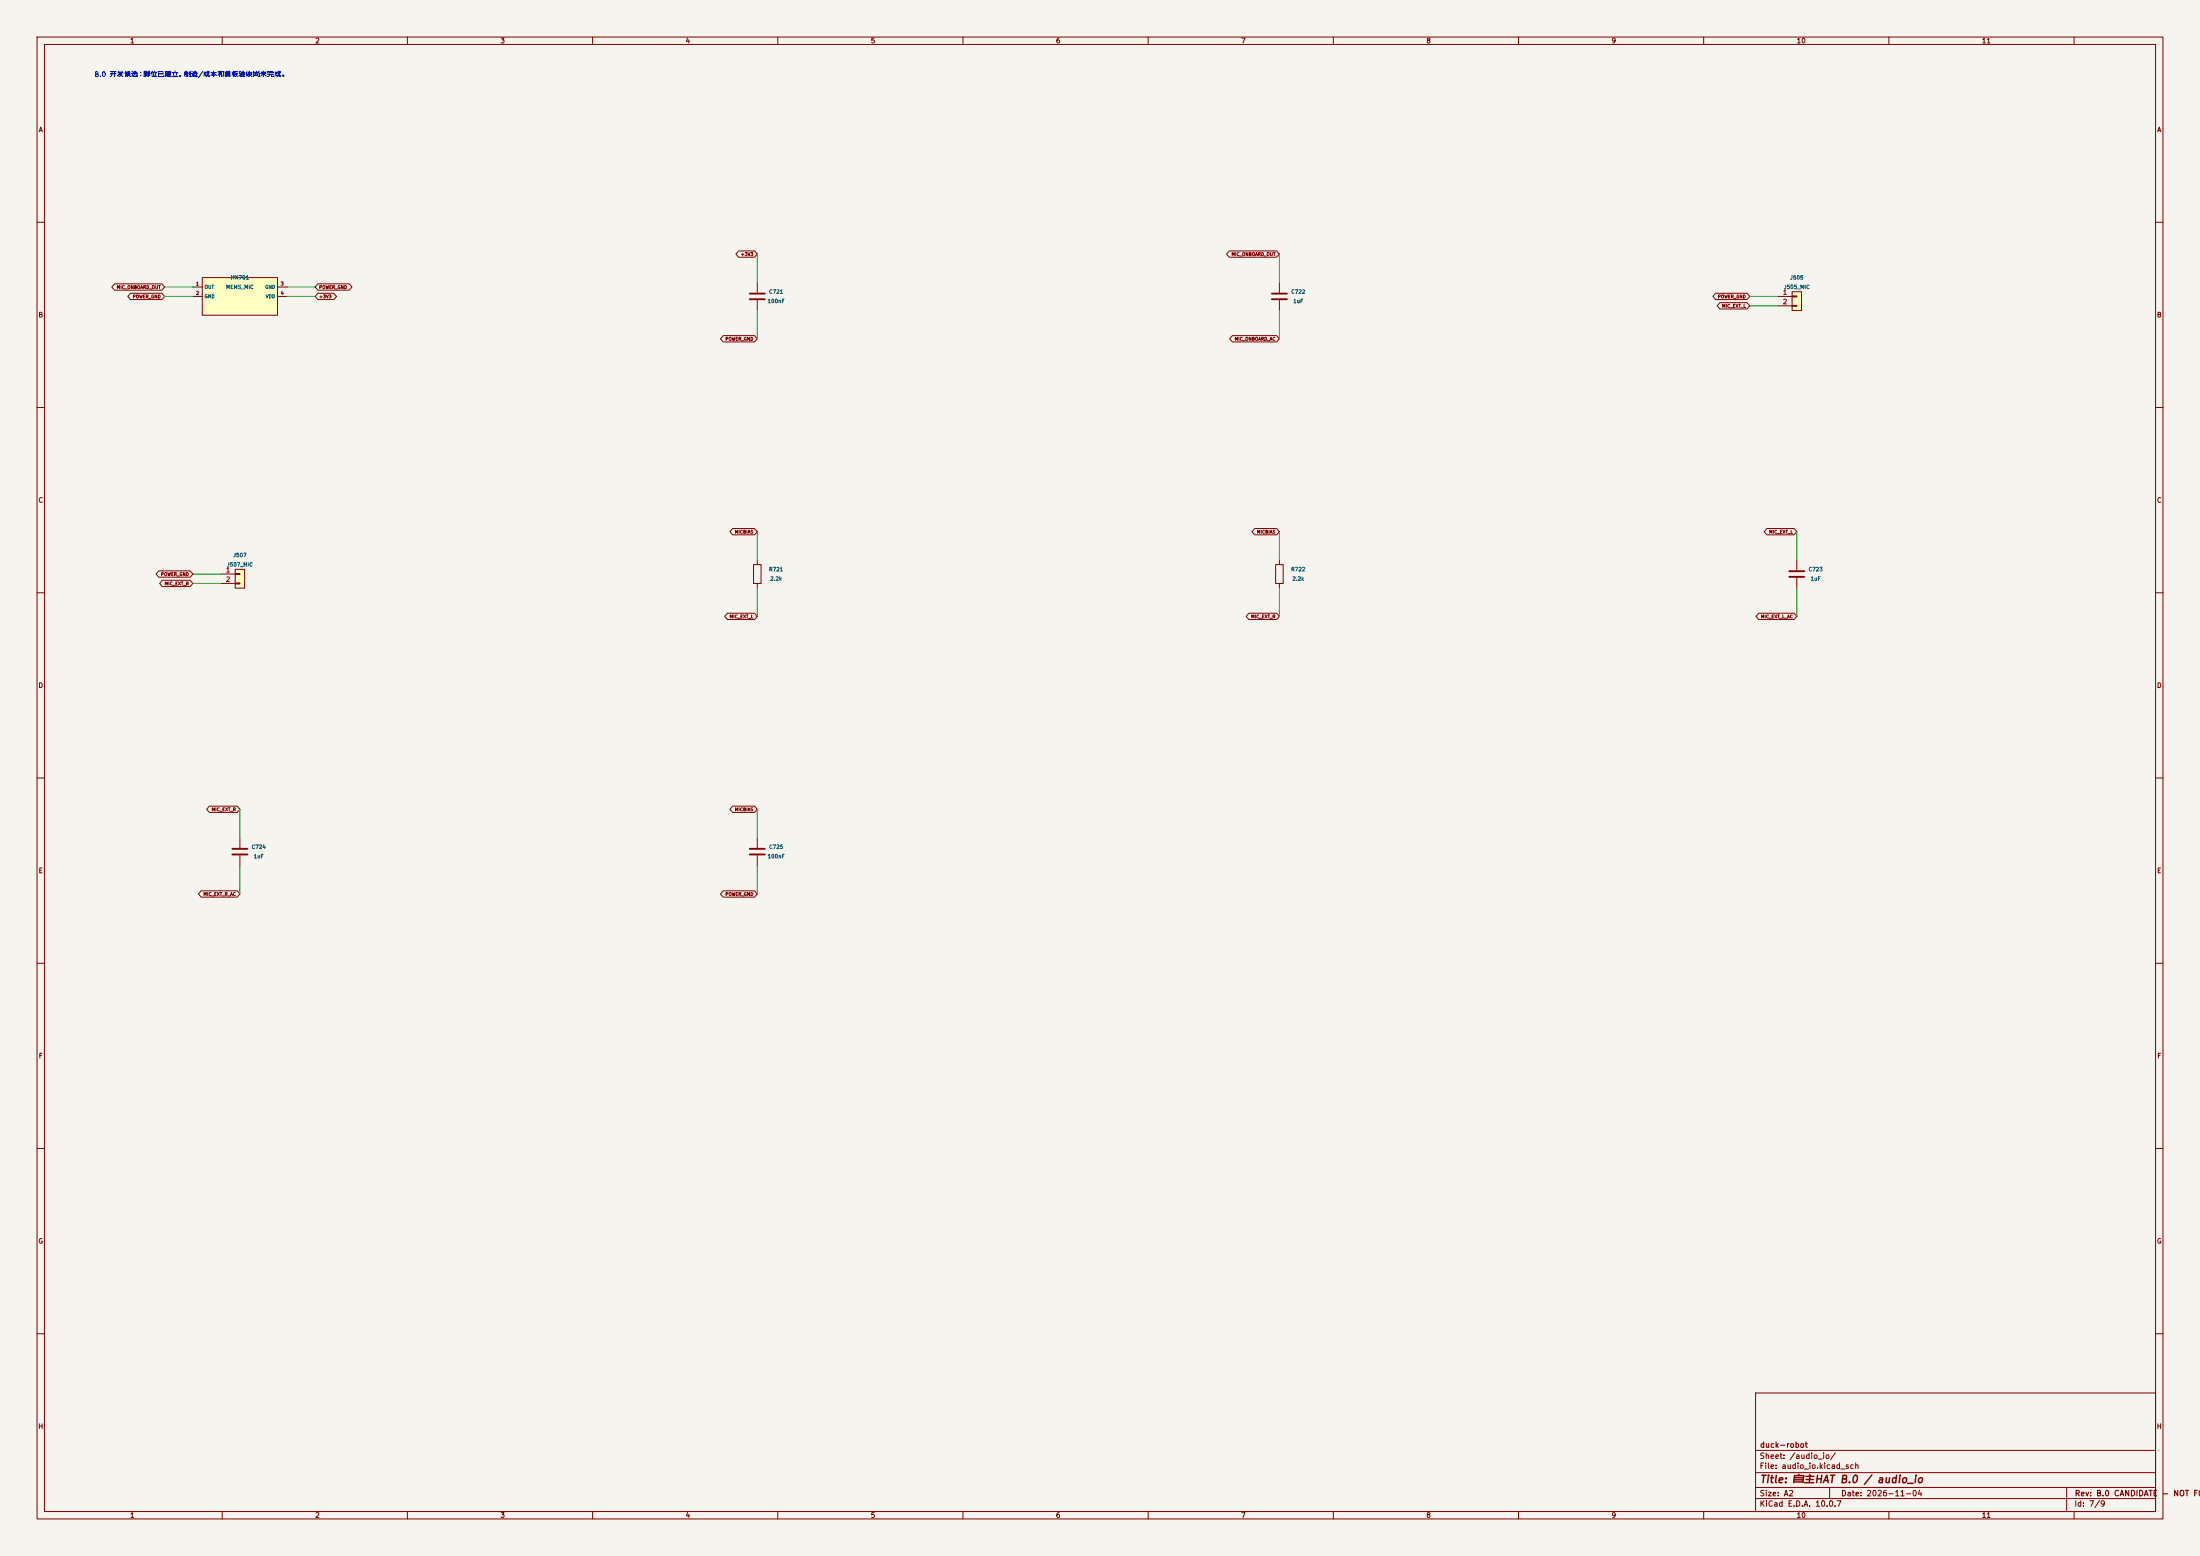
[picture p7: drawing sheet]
(kicad_sch 
 (version 20250114) 
 (generator "eeschema") 
 (paper "A2") 
 (title_block 
  (title "自主HAT B.0 / audio_io") 
  (date "2026-11-04") 
  (rev "B.0 CANDIDATE - NOT FOR FAB") 
  (company "duck-robot")) 
 (lib_symbols 
  (symbol "duck:LMA2718_B" 
   (pin_names 
    (offset 0.508))  (in_bom yes)  (on_board yes) 
   (property "Reference" "MK"  (at 0 7.62 0)  (effects  (font  (size 1.0 1.0)))) 
   (property "Value" "LMA2718_B"  (at 0 -7.62 0)  (effects  (font  (size 1.0 1.0)))) 
   (symbol "LMA2718_B_0_1" 
    (rectangle  (start -10.16 5.08)  (end 10.16 -5.08)  (stroke  (width 0.254)  (type default))  (fill  (type background)))) 
   (symbol "LMA2718_B_1_1" 
    (pin output line  (at -12.7 2.54 0)  (length 2.54)  (name "OUT"  (effects  (font  (size 0.9 0.9))))  (number "1"  (effects  (font  (size 0.9 0.9))))) 
    (pin power_in line  (at -12.7 0.0 0)  (length 2.54)  (name "GND"  (effects  (font  (size 0.9 0.9))))  (number "2"  (effects  (font  (size 0.9 0.9))))) 
    (pin power_in line  (at 12.7 2.54 180)  (length 2.54)  (name "GND"  (effects  (font  (size 0.9 0.9))))  (number "3"  (effects  (font  (size 0.9 0.9))))) 
    (pin power_in line  (at 12.7 0.0 180)  (length 2.54)  (name "VDD"  (effects  (font  (size 0.9 0.9))))  (number "4"  (effects  (font  (size 0.9 0.9))))))) 
  (symbol "Device:C" 
   (pin_numbers  (hide yes)) 
   (pin_names 
    (offset 0.254))  (exclude_from_sim no)  (in_bom yes)  (on_board yes) 
   (in_pos_files yes) 
   (duplicate_pin_numbers_are_jumpers no) 
   (property "Reference" "C"  (at 0.635 2.54 0)  (show_name no)  (do_not_autoplace no)  (effects  (font  (size 1.27 1.27))  (justify left))) 
   (property "Value" "C"  (at 0.635 -2.54 0)  (show_name no)  (do_not_autoplace no)  (effects  (font  (size 1.27 1.27))  (justify left))) 
   (property "Footprint" ""  (at 0.9652 -3.81 0)  (show_name no)  (do_not_autoplace no)  (hide yes)  (effects  (font  (size 1.27 1.27)))) 
   (property "Datasheet" ""  (at 0 0 0)  (show_name no)  (do_not_autoplace no)  (hide yes)  (effects  (font  (size 1.27 1.27)))) 
   (property "Description" "Unpolarized capacitor"  (at 0 0 0)  (show_name no)  (do_not_autoplace no)  (hide yes)  (effects  (font  (size 1.27 1.27)))) 
   (symbol "C_0_1" 
    (polyline  (pts  (xy -2.032 0.762)  (xy 2.032 0.762))  (stroke  (width 0.508)  (type default))  (fill  (type none))) 
    (polyline  (pts  (xy -2.032 -0.762)  (xy 2.032 -0.762))  (stroke  (width 0.508)  (type default))  (fill  (type none)))) 
   (symbol "C_1_1" 
    (pin passive line  (at 0 3.81 270)  (length 2.794)  (name ""  (effects  (font  (size 1.27 1.27))))  (number "1"  (effects  (font  (size 1.27 1.27))))) 
    (pin passive line  (at 0 -3.81 90)  (length 2.794)  (name ""  (effects  (font  (size 1.27 1.27))))  (number "2"  (effects  (font  (size 1.27 1.27)))))) 
   (embedded_fonts no)) 
  (symbol "Connector_Generic:Conn_01x02" 
   (pin_names 
    (offset 1.016)  (hide yes))  (exclude_from_sim no)  (in_bom yes)  (on_board yes) 
   (in_pos_files yes) 
   (duplicate_pin_numbers_are_jumpers no) 
   (property "Reference" "J"  (at 0 2.54 0)  (show_name no)  (do_not_autoplace no)  (effects  (font  (size 1.27 1.27)))) 
   (property "Value" "Conn_01x02"  (at 0 -5.08 0)  (show_name no)  (do_not_autoplace no)  (effects  (font  (size 1.27 1.27)))) 
   (property "Footprint" ""  (at 0 0 0)  (show_name no)  (do_not_autoplace no)  (hide yes)  (effects  (font  (size 1.27 1.27)))) 
   (property "Datasheet" ""  (at 0 0 0)  (show_name no)  (do_not_autoplace no)  (hide yes)  (effects  (font  (size 1.27 1.27)))) 
   (property "Description" "Generic connector, single row, 01x02, script generated (kicad-library-utils/schlib/autogen/connector/)"  (at 0 0 0)  (show_name no)  (do_not_autoplace no)  (hide yes)  (effects  (font  (size 1.27 1.27)))) 
   (symbol "Conn_01x02_1_1" 
    (rectangle  (start -1.27 1.27)  (end 1.27 -3.81)  (stroke  (width 0.254)  (type default))  (fill  (type background))) 
    (rectangle  (start -1.27 0.127)  (end 0 -0.127)  (stroke  (width 0.1524)  (type default))  (fill  (type none))) 
    (rectangle  (start -1.27 -2.413)  (end 0 -2.667)  (stroke  (width 0.1524)  (type default))  (fill  (type none))) 
    (pin passive line  (at -5.08 0 0)  (length 3.81)  (name "Pin_1"  (effects  (font  (size 1.27 1.27))))  (number "1"  (effects  (font  (size 1.27 1.27))))) 
    (pin passive line  (at -5.08 -2.54 0)  (length 3.81)  (name "Pin_2"  (effects  (font  (size 1.27 1.27))))  (number "2"  (effects  (font  (size 1.27 1.27)))))) 
   (embedded_fonts no)) 
  (symbol "Device:R" 
   (pin_numbers  (hide yes)) 
   (pin_names 
    (offset 0))  (exclude_from_sim no)  (in_bom yes)  (on_board yes) 
   (in_pos_files yes) 
   (duplicate_pin_numbers_are_jumpers no) 
   (property "Reference" "R"  (at 2.032 0 90)  (show_name no)  (do_not_autoplace no)  (effects  (font  (size 1.27 1.27)))) 
   (property "Value" "R"  (at 0 0 90)  (show_name no)  (do_not_autoplace no)  (effects  (font  (size 1.27 1.27)))) 
   (property "Footprint" ""  (at -1.778 0 90)  (show_name no)  (do_not_autoplace no)  (hide yes)  (effects  (font  (size 1.27 1.27)))) 
   (property "Datasheet" ""  (at 0 0 0)  (show_name no)  (do_not_autoplace no)  (hide yes)  (effects  (font  (size 1.27 1.27)))) 
   (property "Description" "Resistor"  (at 0 0 0)  (show_name no)  (do_not_autoplace no)  (hide yes)  (effects  (font  (size 1.27 1.27)))) 
   (symbol "R_0_1" 
    (rectangle  (start -1.016 -2.54)  (end 1.016 2.54)  (stroke  (width 0.254)  (type default))  (fill  (type none)))) 
   (symbol "R_1_1" 
    (pin passive line  (at 0 3.81 270)  (length 1.27)  (name ""  (effects  (font  (size 1.27 1.27))))  (number "1"  (effects  (font  (size 1.27 1.27))))) 
    (pin passive line  (at 0 -3.81 90)  (length 1.27)  (name ""  (effects  (font  (size 1.27 1.27))))  (number "2"  (effects  (font  (size 1.27 1.27)))))) 
   (embedded_fonts no))) 
 (text "B.0 开发候选；脚位已建立，制造/成本和首板验收尚未完成。"  (at 25.4 20.32 0)  (effects  (font  (size 1.3 1.3))  (justify left))) 
 (wire  (pts  (xy 52.07 77.47)  (xy 44.45 77.47))  (stroke  (width 0)  (type default))) 
 (global_label "MIC_ONBOARD_OUT" 
  (shape bidirectional)  (at 44.45 77.47 180)  (effects  (font  (size 0.85 0.85))  (justify right)) 
  (property "Intersheetrefs" "${INTERSHEET_REFS}"  (at 44.45 77.47 0)  (effects  (font  (size 1.0 1.0))  (hide yes)))) 
 (wire  (pts  (xy 52.07 80.01)  (xy 44.45 80.01))  (stroke  (width 0)  (type default))) 
 (global_label "POWER_GND" 
  (shape bidirectional)  (at 44.45 80.01 180)  (effects  (font  (size 0.85 0.85))  (justify right)) 
  (property "Intersheetrefs" "${INTERSHEET_REFS}"  (at 44.45 80.01 0)  (effects  (font  (size 1.0 1.0))  (hide yes)))) 
 (wire  (pts  (xy 77.47 77.47)  (xy 85.09 77.47))  (stroke  (width 0)  (type default))) 
 (global_label "POWER_GND" 
  (shape bidirectional)  (at 85.09 77.47 0)  (effects  (font  (size 0.85 0.85))  (justify left)) 
  (property "Intersheetrefs" "${INTERSHEET_REFS}"  (at 85.09 77.47 0)  (effects  (font  (size 1.0 1.0))  (hide yes)))) 
 (wire  (pts  (xy 77.47 80.01)  (xy 85.09 80.01))  (stroke  (width 0)  (type default))) 
 (global_label "+3V3" 
  (shape bidirectional)  (at 85.09 80.01 0)  (effects  (font  (size 0.85 0.85))  (justify left)) 
  (property "Intersheetrefs" "${INTERSHEET_REFS}"  (at 85.09 80.01 0)  (effects  (font  (size 1.0 1.0))  (hide yes)))) 
 (symbol 
  (lib_id "duck:LMA2718_B")  (at 64.77 80.01 0)  (unit 1)  (in_bom yes)  (on_board yes)  (dnp no) 
  (property "Reference" "MK701"  (at 64.77 74.93 0)  (effects  (font  (size 1.0 1.0)))) 
  (property "Value" "MEMS_MIC"  (at 64.77 77.47 0)  (effects  (font  (size 1.0 1.0)))) 
  (property "Footprint" "duck:LMA2718_B"  (at 64.77 80.01 0)  (effects  (font  (size 1.0 1.0))  (hide yes)))  (pin "1")  (pin "2")  (pin "3")  (pin "4") 
  (instances  (project "custom_hat_rev_b"  (path ""  (reference "MK701")  (unit 1)))) 
  (property "MPN" "LMA2718T421-OA5-2"  (at 65 80 0)  (effects  (font  (size 1.0 1.0))  (hide yes))) 
  (property "LCSC" "C7587901"  (at 65 80 0)  (effects  (font  (size 1.0 1.0))  (hide yes))) 
  (property "Manufacturer" "LinkMems"  (at 65 80 0)  (effects  (font  (size 1.0 1.0))  (hide yes))) 
  (property "Datasheet" "https://atta.szlcsc.com/upload/public/pdf/source/20230901/7575319F733F22ECE149FBB07CD99356.pdf"  (at 65 80 0)  (effects  (font  (size 1.0 1.0))  (hide yes))) 
  (property "Description" ""  (at 65 80 0)  (effects  (font  (size 1.0 1.0))  (hide yes)))) 
 (wire  (pts  (xy 204.47 76.2)  (xy 204.47 68.58))  (stroke  (width 0)  (type default))) 
 (global_label "+3V3" 
  (shape bidirectional)  (at 204.47 68.58 180)  (effects  (font  (size 0.85 0.85))  (justify right)) 
  (property "Intersheetrefs" "${INTERSHEET_REFS}"  (at 204.47 68.58 0)  (effects  (font  (size 1.0 1.0))  (hide yes)))) 
 (wire  (pts  (xy 204.47 83.82)  (xy 204.47 91.44))  (stroke  (width 0)  (type default))) 
 (global_label "POWER_GND" 
  (shape bidirectional)  (at 204.47 91.44 180)  (effects  (font  (size 0.85 0.85))  (justify right)) 
  (property "Intersheetrefs" "${INTERSHEET_REFS}"  (at 204.47 91.44 0)  (effects  (font  (size 1.0 1.0))  (hide yes)))) 
 (symbol 
  (lib_id "Device:C")  (at 204.47 80.01 0)  (unit 1)  (in_bom yes)  (on_board yes)  (dnp no) 
  (property "Reference" "C721"  (at 209.55 78.74000000000001 0)  (effects  (font  (size 1.0 1.0)))) 
  (property "Value" "100nF"  (at 209.55 81.28 0)  (effects  (font  (size 1.0 1.0)))) 
  (property "Footprint" "Capacitor_SMD:C_0603_1608Metric"  (at 204.47 80.01 0)  (effects  (font  (size 1.0 1.0))  (hide yes)))  (pin "1")  (pin "2") 
  (instances  (project "custom_hat_rev_b"  (path ""  (reference "C721")  (unit 1)))) 
  (property "MPN" "CC0603KRX7R9BB104"  (at 205 80 0)  (effects  (font  (size 1.0 1.0))  (hide yes))) 
  (property "LCSC" "C14663"  (at 205 80 0)  (effects  (font  (size 1.0 1.0))  (hide yes))) 
  (property "Manufacturer" "YAGEO"  (at 205 80 0)  (effects  (font  (size 1.0 1.0))  (hide yes))) 
  (property "Datasheet" ""  (at 205 80 0)  (effects  (font  (size 1.0 1.0))  (hide yes))) 
  (property "Description" ""  (at 205 80 0)  (effects  (font  (size 1.0 1.0))  (hide yes)))) 
 (wire  (pts  (xy 345.44 76.2)  (xy 345.44 68.58))  (stroke  (width 0)  (type default))) 
 (global_label "MIC_ONBOARD_OUT" 
  (shape bidirectional)  (at 345.44 68.58 180)  (effects  (font  (size 0.85 0.85))  (justify right)) 
  (property "Intersheetrefs" "${INTERSHEET_REFS}"  (at 345.44 68.58 0)  (effects  (font  (size 1.0 1.0))  (hide yes)))) 
 (wire  (pts  (xy 345.44 83.82)  (xy 345.44 91.44))  (stroke  (width 0)  (type default))) 
 (global_label "MIC_ONBOARD_AC" 
  (shape bidirectional)  (at 345.44 91.44 180)  (effects  (font  (size 0.85 0.85))  (justify right)) 
  (property "Intersheetrefs" "${INTERSHEET_REFS}"  (at 345.44 91.44 0)  (effects  (font  (size 1.0 1.0))  (hide yes)))) 
 (symbol 
  (lib_id "Device:C")  (at 345.44 80.01 0)  (unit 1)  (in_bom yes)  (on_board yes)  (dnp no) 
  (property "Reference" "C722"  (at 350.52 78.74000000000001 0)  (effects  (font  (size 1.0 1.0)))) 
  (property "Value" "1uF"  (at 350.52 81.28 0)  (effects  (font  (size 1.0 1.0)))) 
  (property "Footprint" "Capacitor_SMD:C_0603_1608Metric"  (at 345.44 80.01 0)  (effects  (font  (size 1.0 1.0))  (hide yes)))  (pin "1")  (pin "2") 
  (instances  (project "custom_hat_rev_b"  (path ""  (reference "C722")  (unit 1)))) 
  (property "MPN" "CL10A105KB8NNNC"  (at 345 80 0)  (effects  (font  (size 1.0 1.0))  (hide yes))) 
  (property "LCSC" "C15849"  (at 345 80 0)  (effects  (font  (size 1.0 1.0))  (hide yes))) 
  (property "Manufacturer" "SAMSUNG"  (at 345 80 0)  (effects  (font  (size 1.0 1.0))  (hide yes))) 
  (property "Datasheet" ""  (at 345 80 0)  (effects  (font  (size 1.0 1.0))  (hide yes))) 
  (property "Description" ""  (at 345 80 0)  (effects  (font  (size 1.0 1.0))  (hide yes)))) 
 (wire  (pts  (xy 480.06 80.01)  (xy 472.44 80.01))  (stroke  (width 0)  (type default))) 
 (global_label "POWER_GND" 
  (shape bidirectional)  (at 472.44 80.01 180)  (effects  (font  (size 0.85 0.85))  (justify right)) 
  (property "Intersheetrefs" "${INTERSHEET_REFS}"  (at 472.44 80.01 0)  (effects  (font  (size 1.0 1.0))  (hide yes)))) 
 (wire  (pts  (xy 480.06 82.55)  (xy 472.44 82.55))  (stroke  (width 0)  (type default))) 
 (global_label "MIC_EXT_L" 
  (shape bidirectional)  (at 472.44 82.55 180)  (effects  (font  (size 0.85 0.85))  (justify right)) 
  (property "Intersheetrefs" "${INTERSHEET_REFS}"  (at 472.44 82.55 0)  (effects  (font  (size 1.0 1.0))  (hide yes)))) 
 (symbol 
  (lib_id "Connector_Generic:Conn_01x02")  (at 485.14 80.01 0)  (unit 1)  (in_bom yes)  (on_board yes)  (dnp no) 
  (property "Reference" "J505"  (at 485.14 74.93 0)  (effects  (font  (size 1.0 1.0)))) 
  (property "Value" "J505_MIC"  (at 485.14 77.47 0)  (effects  (font  (size 1.0 1.0)))) 
  (property "Footprint" "duck:A1251_2P_B"  (at 485.14 80.01 0)  (effects  (font  (size 1.0 1.0))  (hide yes)))  (pin "1")  (pin "2") 
  (instances  (project "custom_hat_rev_b"  (path ""  (reference "J505")  (unit 1)))) 
  (property "MPN" "A1251WV-2P"  (at 485 80 0)  (effects  (font  (size 1.0 1.0))  (hide yes))) 
  (property "LCSC" "C5333427"  (at 485 80 0)  (effects  (font  (size 1.0 1.0))  (hide yes))) 
  (property "Manufacturer" "CJT"  (at 485 80 0)  (effects  (font  (size 1.0 1.0))  (hide yes))) 
  (property "Datasheet" "https://atta.szlcsc.com/upload/public/pdf/source/20180913/C273009_2E94D2EE16A658F8B593BE6904D224FC.pdf"  (at 485 80 0)  (effects  (font  (size 1.0 1.0))  (hide yes))) 
  (property "Description" ""  (at 485 80 0)  (effects  (font  (size 1.0 1.0))  (hide yes)))) 
 (wire  (pts  (xy 59.69 154.94)  (xy 52.07 154.94))  (stroke  (width 0)  (type default))) 
 (global_label "POWER_GND" 
  (shape bidirectional)  (at 52.07 154.94 180)  (effects  (font  (size 0.85 0.85))  (justify right)) 
  (property "Intersheetrefs" "${INTERSHEET_REFS}"  (at 52.07 154.94 0)  (effects  (font  (size 1.0 1.0))  (hide yes)))) 
 (wire  (pts  (xy 59.69 157.48)  (xy 52.07 157.48))  (stroke  (width 0)  (type default))) 
 (global_label "MIC_EXT_R" 
  (shape bidirectional)  (at 52.07 157.48 180)  (effects  (font  (size 0.85 0.85))  (justify right)) 
  (property "Intersheetrefs" "${INTERSHEET_REFS}"  (at 52.07 157.48 0)  (effects  (font  (size 1.0 1.0))  (hide yes)))) 
 (symbol 
  (lib_id "Connector_Generic:Conn_01x02")  (at 64.77 154.94 0)  (unit 1)  (in_bom yes)  (on_board yes)  (dnp no) 
  (property "Reference" "J507"  (at 64.77 149.85999999999999 0)  (effects  (font  (size 1.0 1.0)))) 
  (property "Value" "J507_MIC"  (at 64.77 152.4 0)  (effects  (font  (size 1.0 1.0)))) 
  (property "Footprint" "duck:A1251_2P_B"  (at 64.77 154.94 0)  (effects  (font  (size 1.0 1.0))  (hide yes)))  (pin "1")  (pin "2") 
  (instances  (project "custom_hat_rev_b"  (path ""  (reference "J507")  (unit 1)))) 
  (property "MPN" "A1251WV-2P"  (at 65 155 0)  (effects  (font  (size 1.0 1.0))  (hide yes))) 
  (property "LCSC" "C5333427"  (at 65 155 0)  (effects  (font  (size 1.0 1.0))  (hide yes))) 
  (property "Manufacturer" "CJT"  (at 65 155 0)  (effects  (font  (size 1.0 1.0))  (hide yes))) 
  (property "Datasheet" "https://atta.szlcsc.com/upload/public/pdf/source/20180913/C273009_2E94D2EE16A658F8B593BE6904D224FC.pdf"  (at 65 155 0)  (effects  (font  (size 1.0 1.0))  (hide yes))) 
  (property "Description" ""  (at 65 155 0)  (effects  (font  (size 1.0 1.0))  (hide yes)))) 
 (wire  (pts  (xy 204.47 151.13)  (xy 204.47 143.51))  (stroke  (width 0)  (type default))) 
 (global_label "MICBIAS" 
  (shape bidirectional)  (at 204.47 143.51 180)  (effects  (font  (size 0.85 0.85))  (justify right)) 
  (property "Intersheetrefs" "${INTERSHEET_REFS}"  (at 204.47 143.51 0)  (effects  (font  (size 1.0 1.0))  (hide yes)))) 
 (wire  (pts  (xy 204.47 158.75)  (xy 204.47 166.37))  (stroke  (width 0)  (type default))) 
 (global_label "MIC_EXT_L" 
  (shape bidirectional)  (at 204.47 166.37 180)  (effects  (font  (size 0.85 0.85))  (justify right)) 
  (property "Intersheetrefs" "${INTERSHEET_REFS}"  (at 204.47 166.37 0)  (effects  (font  (size 1.0 1.0))  (hide yes)))) 
 (symbol 
  (lib_id "Device:R")  (at 204.47 154.94 0)  (unit 1)  (in_bom yes)  (on_board yes)  (dnp no) 
  (property "Reference" "R721"  (at 209.55 153.67 0)  (effects  (font  (size 1.0 1.0)))) 
  (property "Value" "2.2k"  (at 209.55 156.21 0)  (effects  (font  (size 1.0 1.0)))) 
  (property "Footprint" "Resistor_SMD:R_0603_1608Metric"  (at 204.47 154.94 0)  (effects  (font  (size 1.0 1.0))  (hide yes)))  (pin "1")  (pin "2") 
  (instances  (project "custom_hat_rev_b"  (path ""  (reference "R721")  (unit 1)))) 
  (property "MPN" "0603WAF2201T5E"  (at 205 155 0)  (effects  (font  (size 1.0 1.0))  (hide yes))) 
  (property "LCSC" "C4190"  (at 205 155 0)  (effects  (font  (size 1.0 1.0))  (hide yes))) 
  (property "Manufacturer" "UNI-ROYAL"  (at 205 155 0)  (effects  (font  (size 1.0 1.0))  (hide yes))) 
  (property "Datasheet" ""  (at 205 155 0)  (effects  (font  (size 1.0 1.0))  (hide yes))) 
  (property "Description" ""  (at 205 155 0)  (effects  (font  (size 1.0 1.0))  (hide yes)))) 
 (wire  (pts  (xy 345.44 151.13)  (xy 345.44 143.51))  (stroke  (width 0)  (type default))) 
 (global_label "MICBIAS" 
  (shape bidirectional)  (at 345.44 143.51 180)  (effects  (font  (size 0.85 0.85))  (justify right)) 
  (property "Intersheetrefs" "${INTERSHEET_REFS}"  (at 345.44 143.51 0)  (effects  (font  (size 1.0 1.0))  (hide yes)))) 
 (wire  (pts  (xy 345.44 158.75)  (xy 345.44 166.37))  (stroke  (width 0)  (type default))) 
 (global_label "MIC_EXT_R" 
  (shape bidirectional)  (at 345.44 166.37 180)  (effects  (font  (size 0.85 0.85))  (justify right)) 
  (property "Intersheetrefs" "${INTERSHEET_REFS}"  (at 345.44 166.37 0)  (effects  (font  (size 1.0 1.0))  (hide yes)))) 
 (symbol 
  (lib_id "Device:R")  (at 345.44 154.94 0)  (unit 1)  (in_bom yes)  (on_board yes)  (dnp no) 
  (property "Reference" "R722"  (at 350.52 153.67 0)  (effects  (font  (size 1.0 1.0)))) 
  (property "Value" "2.2k"  (at 350.52 156.21 0)  (effects  (font  (size 1.0 1.0)))) 
  (property "Footprint" "Resistor_SMD:R_0603_1608Metric"  (at 345.44 154.94 0)  (effects  (font  (size 1.0 1.0))  (hide yes)))  (pin "1")  (pin "2") 
  (instances  (project "custom_hat_rev_b"  (path ""  (reference "R722")  (unit 1)))) 
  (property "MPN" "0603WAF2201T5E"  (at 345 155 0)  (effects  (font  (size 1.0 1.0))  (hide yes))) 
  (property "LCSC" "C4190"  (at 345 155 0)  (effects  (font  (size 1.0 1.0))  (hide yes))) 
  (property "Manufacturer" "UNI-ROYAL"  (at 345 155 0)  (effects  (font  (size 1.0 1.0))  (hide yes))) 
  (property "Datasheet" ""  (at 345 155 0)  (effects  (font  (size 1.0 1.0))  (hide yes))) 
  (property "Description" ""  (at 345 155 0)  (effects  (font  (size 1.0 1.0))  (hide yes)))) 
 (wire  (pts  (xy 485.14 151.13)  (xy 485.14 143.51))  (stroke  (width 0)  (type default))) 
 (global_label "MIC_EXT_L" 
  (shape bidirectional)  (at 485.14 143.51 180)  (effects  (font  (size 0.85 0.85))  (justify right)) 
  (property "Intersheetrefs" "${INTERSHEET_REFS}"  (at 485.14 143.51 0)  (effects  (font  (size 1.0 1.0))  (hide yes)))) 
 (wire  (pts  (xy 485.14 158.75)  (xy 485.14 166.37))  (stroke  (width 0)  (type default))) 
 (global_label "MIC_EXT_L_AC" 
  (shape bidirectional)  (at 485.14 166.37 180)  (effects  (font  (size 0.85 0.85))  (justify right)) 
  (property "Intersheetrefs" "${INTERSHEET_REFS}"  (at 485.14 166.37 0)  (effects  (font  (size 1.0 1.0))  (hide yes)))) 
 (symbol 
  (lib_id "Device:C")  (at 485.14 154.94 0)  (unit 1)  (in_bom yes)  (on_board yes)  (dnp no) 
  (property "Reference" "C723"  (at 490.21999999999997 153.67 0)  (effects  (font  (size 1.0 1.0)))) 
  (property "Value" "1uF"  (at 490.21999999999997 156.21 0)  (effects  (font  (size 1.0 1.0)))) 
  (property "Footprint" "Capacitor_SMD:C_0603_1608Metric"  (at 485.14 154.94 0)  (effects  (font  (size 1.0 1.0))  (hide yes)))  (pin "1")  (pin "2") 
  (instances  (project "custom_hat_rev_b"  (path ""  (reference "C723")  (unit 1)))) 
  (property "MPN" "CL10A105KB8NNNC"  (at 485 155 0)  (effects  (font  (size 1.0 1.0))  (hide yes))) 
  (property "LCSC" "C15849"  (at 485 155 0)  (effects  (font  (size 1.0 1.0))  (hide yes))) 
  (property "Manufacturer" "SAMSUNG"  (at 485 155 0)  (effects  (font  (size 1.0 1.0))  (hide yes))) 
  (property "Datasheet" ""  (at 485 155 0)  (effects  (font  (size 1.0 1.0))  (hide yes))) 
  (property "Description" ""  (at 485 155 0)  (effects  (font  (size 1.0 1.0))  (hide yes)))) 
 (wire  (pts  (xy 64.77 226.06)  (xy 64.77 218.44))  (stroke  (width 0)  (type default))) 
 (global_label "MIC_EXT_R" 
  (shape bidirectional)  (at 64.77 218.44 180)  (effects  (font  (size 0.85 0.85))  (justify right)) 
  (property "Intersheetrefs" "${INTERSHEET_REFS}"  (at 64.77 218.44 0)  (effects  (font  (size 1.0 1.0))  (hide yes)))) 
 (wire  (pts  (xy 64.77 233.68)  (xy 64.77 241.3))  (stroke  (width 0)  (type default))) 
 (global_label "MIC_EXT_R_AC" 
  (shape bidirectional)  (at 64.77 241.3 180)  (effects  (font  (size 0.85 0.85))  (justify right)) 
  (property "Intersheetrefs" "${INTERSHEET_REFS}"  (at 64.77 241.3 0)  (effects  (font  (size 1.0 1.0))  (hide yes)))) 
 (symbol 
  (lib_id "Device:C")  (at 64.77 229.87 0)  (unit 1)  (in_bom yes)  (on_board yes)  (dnp no) 
  (property "Reference" "C724"  (at 69.85 228.6 0)  (effects  (font  (size 1.0 1.0)))) 
  (property "Value" "1uF"  (at 69.85 231.14000000000001 0)  (effects  (font  (size 1.0 1.0)))) 
  (property "Footprint" "Capacitor_SMD:C_0603_1608Metric"  (at 64.77 229.87 0)  (effects  (font  (size 1.0 1.0))  (hide yes)))  (pin "1")  (pin "2") 
  (instances  (project "custom_hat_rev_b"  (path ""  (reference "C724")  (unit 1)))) 
  (property "MPN" "CL10A105KB8NNNC"  (at 65 230 0)  (effects  (font  (size 1.0 1.0))  (hide yes))) 
  (property "LCSC" "C15849"  (at 65 230 0)  (effects  (font  (size 1.0 1.0))  (hide yes))) 
  (property "Manufacturer" "SAMSUNG"  (at 65 230 0)  (effects  (font  (size 1.0 1.0))  (hide yes))) 
  (property "Datasheet" ""  (at 65 230 0)  (effects  (font  (size 1.0 1.0))  (hide yes))) 
  (property "Description" ""  (at 65 230 0)  (effects  (font  (size 1.0 1.0))  (hide yes)))) 
 (wire  (pts  (xy 204.47 226.06)  (xy 204.47 218.44))  (stroke  (width 0)  (type default))) 
 (global_label "MICBIAS" 
  (shape bidirectional)  (at 204.47 218.44 180)  (effects  (font  (size 0.85 0.85))  (justify right)) 
  (property "Intersheetrefs" "${INTERSHEET_REFS}"  (at 204.47 218.44 0)  (effects  (font  (size 1.0 1.0))  (hide yes)))) 
 (wire  (pts  (xy 204.47 233.68)  (xy 204.47 241.3))  (stroke  (width 0)  (type default))) 
 (global_label "POWER_GND" 
  (shape bidirectional)  (at 204.47 241.3 180)  (effects  (font  (size 0.85 0.85))  (justify right)) 
  (property "Intersheetrefs" "${INTERSHEET_REFS}"  (at 204.47 241.3 0)  (effects  (font  (size 1.0 1.0))  (hide yes)))) 
 (symbol 
  (lib_id "Device:C")  (at 204.47 229.87 0)  (unit 1)  (in_bom yes)  (on_board yes)  (dnp no) 
  (property "Reference" "C725"  (at 209.55 228.6 0)  (effects  (font  (size 1.0 1.0)))) 
  (property "Value" "100nF"  (at 209.55 231.14000000000001 0)  (effects  (font  (size 1.0 1.0)))) 
  (property "Footprint" "Capacitor_SMD:C_0603_1608Metric"  (at 204.47 229.87 0)  (effects  (font  (size 1.0 1.0))  (hide yes)))  (pin "1")  (pin "2") 
  (instances  (project "custom_hat_rev_b"  (path ""  (reference "C725")  (unit 1)))) 
  (property "MPN" "CC0603KRX7R9BB104"  (at 205 230 0)  (effects  (font  (size 1.0 1.0))  (hide yes))) 
  (property "LCSC" "C14663"  (at 205 230 0)  (effects  (font  (size 1.0 1.0))  (hide yes))) 
  (property "Manufacturer" "YAGEO"  (at 205 230 0)  (effects  (font  (size 1.0 1.0))  (hide yes))) 
  (property "Datasheet" ""  (at 205 230 0)  (effects  (font  (size 1.0 1.0))  (hide yes))) 
  (property "Description" ""  (at 205 230 0)  (effects  (font  (size 1.0 1.0))  (hide yes)))) 
 (embedded_fonts no))
